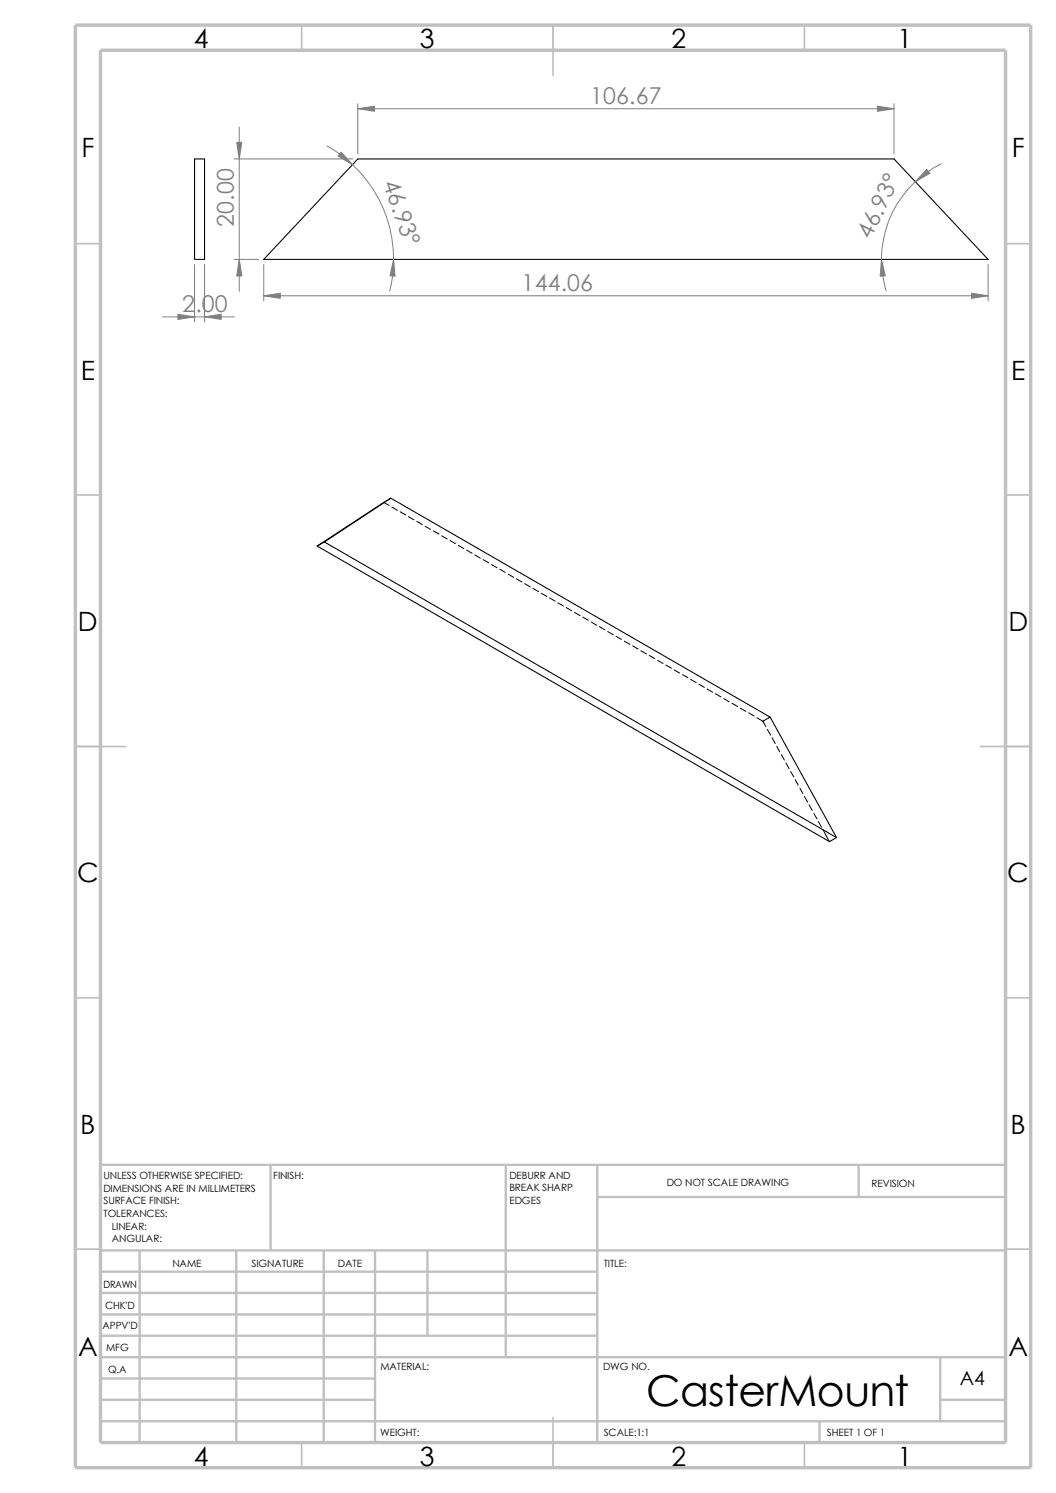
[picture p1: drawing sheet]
<svg xmlns="http://www.w3.org/2000/svg" width="210mm" height="297mm" viewBox="0 0 210 297" stroke-linecap="round" stroke-linejoin="round" font-family="sans-serif">
<g fill="none" stroke="#c0c0c0" stroke-width=".34">
<path d="M60 5v5M110 5v10M160 5v5M15 48.5h5M200 48.5h5M15 98.5h5M200 98.5h5M15 148.5h10M195 148.5h10M15 198.5h5M200 198.5h5M15 248.5h5"/>
<path d="M200 248.5h5M60 287v5M110 282v10M160 287v5"/>
</g>
<g fill="none" stroke="#c0c0c0" stroke-width=".47">
<path d="M53.8 231.7v17.1M100.6 231.7v38.3M118.8 231.7v55.3M118.8 238.1h81.2M170.8 231.7v6.4M200 231.7h-180v55.3M20 248.8h180M20 257.2h98.8M20 253h98.8M27.8 248.8v38.2M47 248.8v38.2M64.4 248.8v38.2"/>
<path d="M74.6 248.8v38.2M85 248.8v16.9M20 265.7h98.8M20 261.5h98.8M20 278.5h54.6M20 274.2h54.6M20 270h180M187 278.5h13M187 270v12.7M20 282.7h180M163 282.7v4.3"/>
</g>
<path d="M15 5h190v287h-190zM20 10h180v277h-180z" fill="none" stroke="#c0c0c0" stroke-width=".68" stroke-linecap="butt"/>
<path d="M38.7 31.6h2v20h-2zM71.2 31.6h106.6l18.7 20h-144zM77.7 99.1l-13.2 8.7M77.7 99.1l75.5 43.6 13.2 23.9M77.7 99.1l-14.6 9.5M63.1 108.6l101.9 58.8 1.4-.8M64.5 107.8l-1.4 .8M64.5 107.8l101.9 58.8" fill="none" stroke="#000" stroke-width=".21"/>
<g fill="none" stroke="#000" stroke-width=".2">
<path d="M76.3 99.9l1.1 .6M77.9 100.9l1.1 .6M79.6 101.8l1.1 .6M81.2 102.8l1.1 .6M82.9 103.7l1.1 .7M84.5 104.7l1.1 .6M86.2 105.6l1.1 .7M87.8 106.6l1.1 .6M89.5 107.5l1.1 .7M91.1 108.5l1.1 .6M92.8 109.4l1.1 .7M94.4 110.4l1.1 .6"/>
<path d="M96.1 111.3l1.1 .7M97.7 112.3l1.1 .6M99.4 113.2l1.1 .7M101 114.2l1.2 .7M102.7 115.1l1.1 .7M104.4 116.1l1.1 .7M106 117.1l1.1 .6M107.7 118l1.1 .7M109.3 119l1.1 .6M111 119.9l1.1 .7M112.6 120.9l1.1 .6M114.3 121.8l1.1 .7"/>
<path d="M115.9 122.8l1.1 .6M117.6 123.7l1.1 .7M119.2 124.7l1.1 .6M120.9 125.6l1.1 .7M122.5 126.6l1.1 .6M124.2 127.6l1.1 .6M125.8 128.5l1.1 .6M127.5 129.5l1.1 .6M129.1 130.4l1.1 .6M130.8 131.4l1.1 .6M132.4 132.3l1.1 .6M134.1 133.3l1.1 .6"/>
<path d="M135.7 134.2l1.1 .6M137.4 135.2l1.1 .6M139 136.1l1.1 .6M140.6 137.1l1.1 .6M142.3 138l1.1 .6M143.9 139l1.1 .6M145.6 139.9l1.1 .6M147.2 140.9l1.1 .6M148.9 141.8l1.1 .7M150.5 142.8l1.2 .7M151.7 143.5l.6 1.1M152.6 145.1l.6 1.1"/>
<path d="M153.2 142.7l-1.5 .8M153.5 146.8l.7 1.1M154.5 148.5l.6 1.1M155.4 150.1l.6 1.1M156.3 151.8l.6 1.1M157.2 153.5l.7 1.1M158.2 155.1l.5 1.1M159.1 156.8l.6 1.1M160 158.5l.6 1.1M160.9 160.1l.6 1.1M161.8 161.8l.7 1.1M162.8 163.4l.6 1.1"/>
<path d="M163.7 165.1l.6 1.1M164.3 166.3l.6 1.1"/>
</g>
<g fill="none" stroke="#808080" stroke-width=".2">
<path d="M46.6 31.6h23.5M47.6 25.3v32.7M65 29a25.8 25.8 0 0 1 12.5 28.9M71.2 21.6h106.6M71.2 20.6v10M177.8 20.6v10M187.2 32.6a21.1 21.1 0 0 0-11 25.2M38.7 52.6v11.5M40.7 52.6v11.5M46.6 51.6h4.8M52.5 58.8h144M52.5 52.6v7.3"/>
<path d="M196.5 52.6v7.3M32.3 63h14.3"/>
</g>
<g fill="#808080" stroke="#808080" stroke-width=".2">
<path d="M35.4 62.5l3.3 .5-3.3 .5z"/>
<path d="M40.7 63l3.3-.5v1z"/>
<path d="M71.2 21.6l3.3-.5v1z"/>
<path d="M174.5 21.1l3.3 .5-3.3 .5z"/>
<path d="M47.6 51.6l.5 3.3h-1z"/>
<path d="M47.1 28.3h1l-.5 3.3z"/>
<path d="M78.3 51.6l.3 3.3h-1z"/>
<path d="M67.9 30.3l2.2 2.5-2.9-1.8z"/>
<path d="M52.5 58.8l3.3-.5v1.1z"/>
<path d="M193.2 58.3l3.3 .5-3.3 .6z"/>
<path d="M184.3 33.7l.7 .8-3 1.7z"/>
<path d="M175.3 51.6l.8 3.3h-1.1z"/>
</g>
<text font-size="8.5" x="128.5" y="279.7">CasterMount</text>
<g font-size="5.3">
<text x="38.5" y="9.6">4</text>
<text x="83.5" y="9.6">3</text>
<text x="133.5" y="9.6">2</text>
<text x="178.5" y="9.6">1</text>
<text x="16.2" y="31.3">F</text>
<text x="201.2" y="31.3">F</text>
<text x="16" y="75.6">E</text>
<text x="201.1" y="75.6">E</text>
<text x="15.5" y="125.6">D</text>
<text x="200.6" y="125.6">D</text>
<text x="15.3" y="175.6">C</text>
<text x="200.3" y="175.6">C</text>
<text x="16" y="225.6">B</text>
<text x="201" y="225.6">B</text>
<text x="15.5" y="269.8">A</text>
<text x="200.5" y="269.8">A</text>
<text x="38.5" y="291.6">4</text>
<text x="83.5" y="291.6">3</text>
<text x="133.5" y="291.6">2</text>
<text x="178.5" y="291.6">1</text>
</g>
<g font-size="4.6" fill="#808080">
<text x="117.4" y="20.7">106.67</text>
<text x="76.2" y="36.4" transform="rotate(71 76.2 36.4)">46.93°</text>
<text x="46.5" y="45.2" transform="rotate(-90 46.5 45.2)">20.00</text>
<text x="173.2" y="47.7" transform="rotate(-64 173.2 47.7)">46.93°</text>
<text x="103.7" y="57.9">144.06</text>
<text x="36.2" y="62.1">2.00</text>
</g>
<text font-size="3.9" x="190.9" y="275.5">A4</text>
<g font-size="2">
<text x="20.6" y="234.6">UNLESS OTHERWISE SPECIFIED:</text>
<text x="20.6" y="237.1">DIMENSIONS ARE IN MILLIMETERS</text>
<text x="20.6" y="239.6">SURFACE FINISH:</text>
<text x="54.4" y="234.6">FINISH:</text>
<text x="101.3" y="239.5">EDGES</text>
<text x="101.3" y="234.5">DEBURR AND</text>
<text x="101.3" y="237">BREAK SHARP</text>
<text x="132.6" y="236">DO NOT SCALE DRAWING</text>
<text x="173.3" y="236.2">REVISION</text>
<text x="20.6" y="242.1">TOLERANCES:</text>
<text x="22.2" y="244.6">LINEAR:</text>
<text x="22.2" y="247.1">ANGULAR:</text>
<text x="50" y="252">SIGNATURE</text>
<text x="67.2" y="252">DATE</text>
<text x="120.1" y="252">TITLE:</text>
<text x="20.6" y="256.2">DRAWN</text>
<text x="34.3" y="252.1">NAME</text>
<text x="20.9" y="260.4">CHK'D</text>
<text x="20.4" y="264.5">APPV'D</text>
<text x="21.1" y="268.8">MFG</text>
<text x="21.5" y="273.1">Q.A</text>
<text x="75.6" y="272.5">MATERIAL:</text>
<text x="119.9" y="272.5">DWG NO.</text>
<text x="75.6" y="285.6">WEIGHT:</text>
<text x="120.1" y="285.6">SCALE:1:1</text>
<text x="164.5" y="285.6">SHEET 1 OF 1</text>
</g>
</svg>
